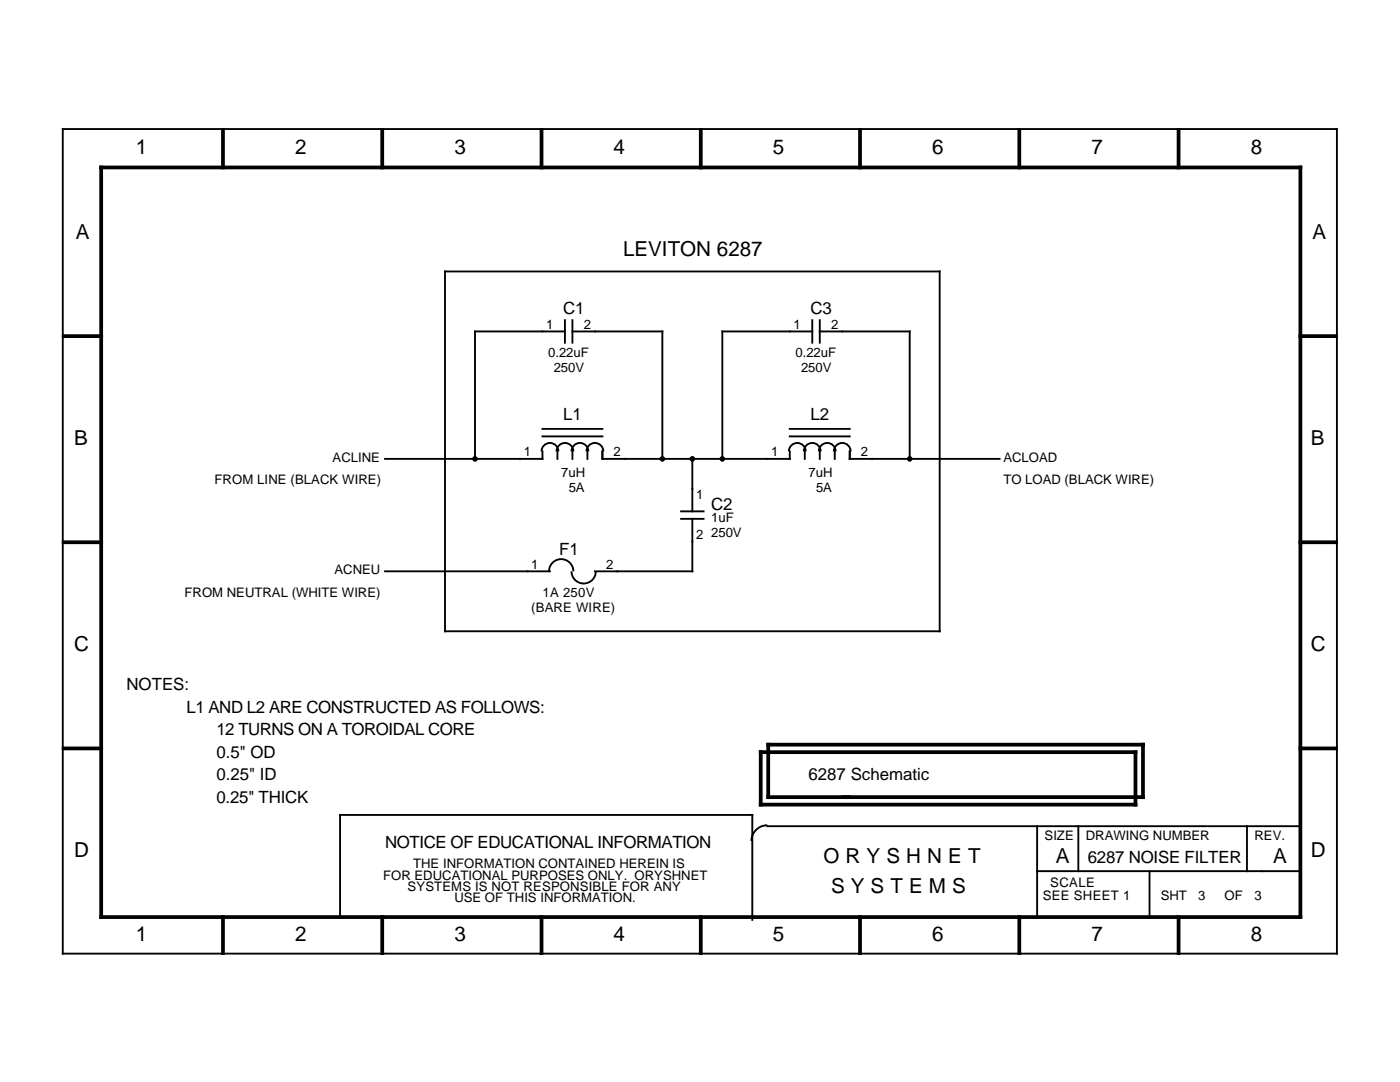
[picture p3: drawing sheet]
<svg xmlns="http://www.w3.org/2000/svg" width="279mm" height="216mm" viewBox="0 0 279 216" stroke-linecap="round" stroke-linejoin="round" font-family="sans-serif">
<g fill="none" stroke="#000" stroke-width=".37">
<path d="M12.5 25.7h254.3v164.6h-254.3zM88.8 54.2h98.7v71.8h-98.7zM112.7 66.1h-17.9v25.5M112.7 63.9v4.5M114.2 63.9v4.5M114.2 66.1h18v25.5M162.1 66.1h-17.9v25.5M162.1 63.9v4.5M163.6 63.9v4.5M163.6 66.1h17.9v25.5M108.1 90.1a1.68 1.68 0 0 1 1.7-1.7 1.68 1.68 0 0 1 1.6 1.7M108.3 85.6h11.9"/>
<path d="M108.3 87.1h11.9M108.3 90.1v1.5h-31.5M111.1 90.1a1.68 1.68 0 0 1 1.6-1.7 1.68 1.68 0 0 1 1.7 1.7M111.2 90.1v1.5M114.1 90.1a1.68 1.68 0 0 1 1.6-1.7 1.68 1.68 0 0 1 1.7 1.7M114.2 90.1v1.5M117 90.1a1.68 1.68 0 0 1 1.7-1.7 1.68 1.68 0 0 1 1.7 1.7M117.2 90.1v1.5M120.2 90.1v1.5h37.4v-1.5M138.2 91.6v10.4M157.4 90.1a1.68 1.68 0 0 1 1.7-1.7 1.68 1.68 0 0 1 1.7 1.7M157.6 85.6h12"/>
<path d="M157.6 87.1h12M160.4 90.1a1.68 1.68 0 0 1 1.7-1.7 1.68 1.68 0 0 1 1.7 1.7M160.6 90.1v1.5M163.4 90.1a1.68 1.68 0 0 1 1.7-1.7 1.68 1.68 0 0 1 1.7 1.7M163.6 90.1v1.5M166.4 90.1a1.68 1.68 0 0 1 1.7-1.7 1.68 1.68 0 0 1 1.7 1.7M166.6 90.1v1.5M169.6 90.1v1.5h29.9M76.8 114h33M109.6 114a2.43 2.43 0 0 1 2.4-2.4 2.43 2.43 0 0 1 2.4 2.4M114.1 114a2.43 2.43 0 0 0 2.4 2.4 2.43 2.43 0 0 0 2.4-2.4M135.9 103.5h4.5"/>
<path d="M135.9 102h4.5M138.2 103.5v10.5h-19.5M168.1 158.9h1.5M153.1 164.7a3.2 3.2 0 0 0-3.1 3.1M153.1 164.9h106.2M207 173.8h52.3M207 164.9v17.9M215.2 164.9v8.9M229.4 173.8v9M248.9 164.9v8.9M67.9 182.8v-20.2h82.2v21"/>
<circle cx="94.8" cy="91.6" r=".37"/>
<circle cx="132.2" cy="91.6" r=".37"/>
<circle cx="138.2" cy="91.6" r=".37"/>
<circle cx="144.2" cy="91.6" r=".37"/>
<circle cx="181.5" cy="91.6" r=".37"/>
</g>
<g fill="none" stroke="#000" stroke-width=".75">
<path d="M20.2 33.4h239.3v149.6h-239.3zM44.5 25.9v7.5M76.3 25.9v7.5M108.1 25.9v7.5M139.9 25.9v7.5M171.6 25.9v7.5M203.4 25.9v7.5M235.2 25.9v7.5M12.7 67.1h7.5M259.5 67.1h7.5M12.7 108.2h7.5M259.5 108.2h7.5"/>
<path d="M12.7 149.3h7.5M151.8 150.1h74.8v10.5h-74.8zM153.3 148.6h74.8v10.5h-74.8zM259.5 149.3h7.5M44.5 183v7.5M76.3 183v7.5M108.1 183v7.5M139.9 183v7.5M171.6 183v7.5M203.4 183v7.5M235.2 183v7.5"/>
</g>
<g font-size="4.1">
<text x="27.1" y="30.8">1</text>
<text x="58.9" y="30.8">2</text>
<text x="90.7" y="30.8">3</text>
<text x="122.5" y="30.8">4</text>
<text x="154.3" y="30.8">5</text>
<text x="186" y="30.8">6</text>
<text x="217.8" y="30.8">7</text>
<text x="249.6" y="30.8">8</text>
<text x="15.1" y="47.6">A</text>
<text x="261.9" y="47.6">A</text>
<text x="124.3" y="51">LEVITON 6287</text>
<text x="14.8" y="88.8">B</text>
<text x="261.6" y="88.8">B</text>
<text x="14.8" y="129.9">C</text>
<text x="261.6" y="129.9">C</text>
<text x="14.8" y="171">D</text>
<text x="164.3" y="172.1">O R Y S H N E T</text>
<text x="210.7" y="172.1">A</text>
<text x="254.1" y="172.1">A</text>
<text x="261.6" y="171">D</text>
<text x="165.8" y="178.1">S Y S T E M S</text>
<text x="27.1" y="187.9">1</text>
<text x="58.9" y="187.9">2</text>
<text x="90.7" y="187.9">3</text>
<text x="122.5" y="187.9">4</text>
<text x="154.3" y="187.9">5</text>
<text x="186" y="187.9">6</text>
<text x="217.8" y="187.9">7</text>
<text x="249.6" y="187.9">8</text>
</g>
<g font-size="3.4">
<text x="112.4" y="62.6">C1</text>
<text x="161.7" y="62.6">C3</text>
<text x="112.4" y="83.9">L1</text>
<text x="161.7" y="83.9">L2</text>
<text x="141.9" y="101.8">C2</text>
<text x="111.6" y="110.8">F1</text>
<text x="25.2" y="137.7">NOTES:</text>
<text x="37.2" y="142.2">L1 AND L2 ARE CONSTRUCTED AS FOLLOWS:</text>
<text x="43.2" y="146.7">12 TURNS ON A TOROIDAL CORE</text>
<text x="43.2" y="151.2">0.5&quot; OD</text>
<text x="43.2" y="155.7">0.25&quot; ID</text>
<text x="161.4" y="155.7">6287 Schematic</text>
<text x="43.2" y="160.2">0.25&quot; THICK</text>
<text x="76.8" y="169.2">NOTICE OF EDUCATIONAL INFORMATION</text>
<text x="217.1" y="172.1">6287 NOISE FILTER</text>
</g>
<g font-size="2.6">
<text x="109" y="65.6">1</text>
<text x="116.5" y="65.6">2</text>
<text x="158.4" y="65.6">1</text>
<text x="165.8" y="65.6">2</text>
<text x="109.4" y="71.2">0.22uF</text>
<text x="158.7" y="71.2">0.22uF</text>
<text x="110.5" y="74.2">250V</text>
<text x="159.9" y="74.2">250V</text>
<text x="66.4" y="92.1">ACLINE</text>
<text x="104.5" y="91">1</text>
<text x="112" y="95.1">7uH</text>
<text x="122.5" y="91">2</text>
<text x="153.9" y="91">1</text>
<text x="161.4" y="95.1">7uH</text>
<text x="171.8" y="91">2</text>
<text x="200.2" y="92.1">ACLOAD</text>
<text x="42.8" y="96.6">FROM LINE (BLACK WIRE)</text>
<text x="113.5" y="98.1">5A</text>
<text x="138.9" y="99.6">1</text>
<text x="162.9" y="98.1">5A</text>
<text x="200.2" y="96.6">TO LOAD (BLACK WIRE)</text>
<text x="138.9" y="107.5">2</text>
<text x="141.9" y="104.1">1uF</text>
<text x="141.9" y="107.1">250V</text>
<text x="106" y="113.4">1</text>
<text x="121" y="113.4">2</text>
<text x="36.8" y="119">FROM NEUTRAL (WHITE WIRE)</text>
<text x="66.7" y="114.6">ACNEU</text>
<text x="108.3" y="119">1A 250V</text>
<text x="106" y="122">(BARE WIRE)</text>
<text x="208.5" y="167.7">SIZE</text>
<text x="216.7" y="167.7">DRAWING NUMBER</text>
<text x="250.4" y="167.7">REV.</text>
<text x="82.5" y="173.3">THE INFORMATION CONTAINED HEREIN IS</text>
<text x="76.5" y="175.5">FOR EDUCATIONAL PURPOSES ONLY. ORYSHNET</text>
<text x="81.3" y="177.8">SYSTEMS IS NOT RESPONSIBLE FOR ANY</text>
<text x="208.1" y="179.6">SEE SHEET 1</text>
<text x="209.6" y="177">SCALE</text>
<text x="231.7" y="179.6">SHT</text>
<text x="239.1" y="179.6">3</text>
<text x="244.4" y="179.6">OF</text>
<text x="250.4" y="179.6">3</text>
<text x="90.7" y="180">USE OF THIS INFORMATION.</text>
</g>
</svg>
